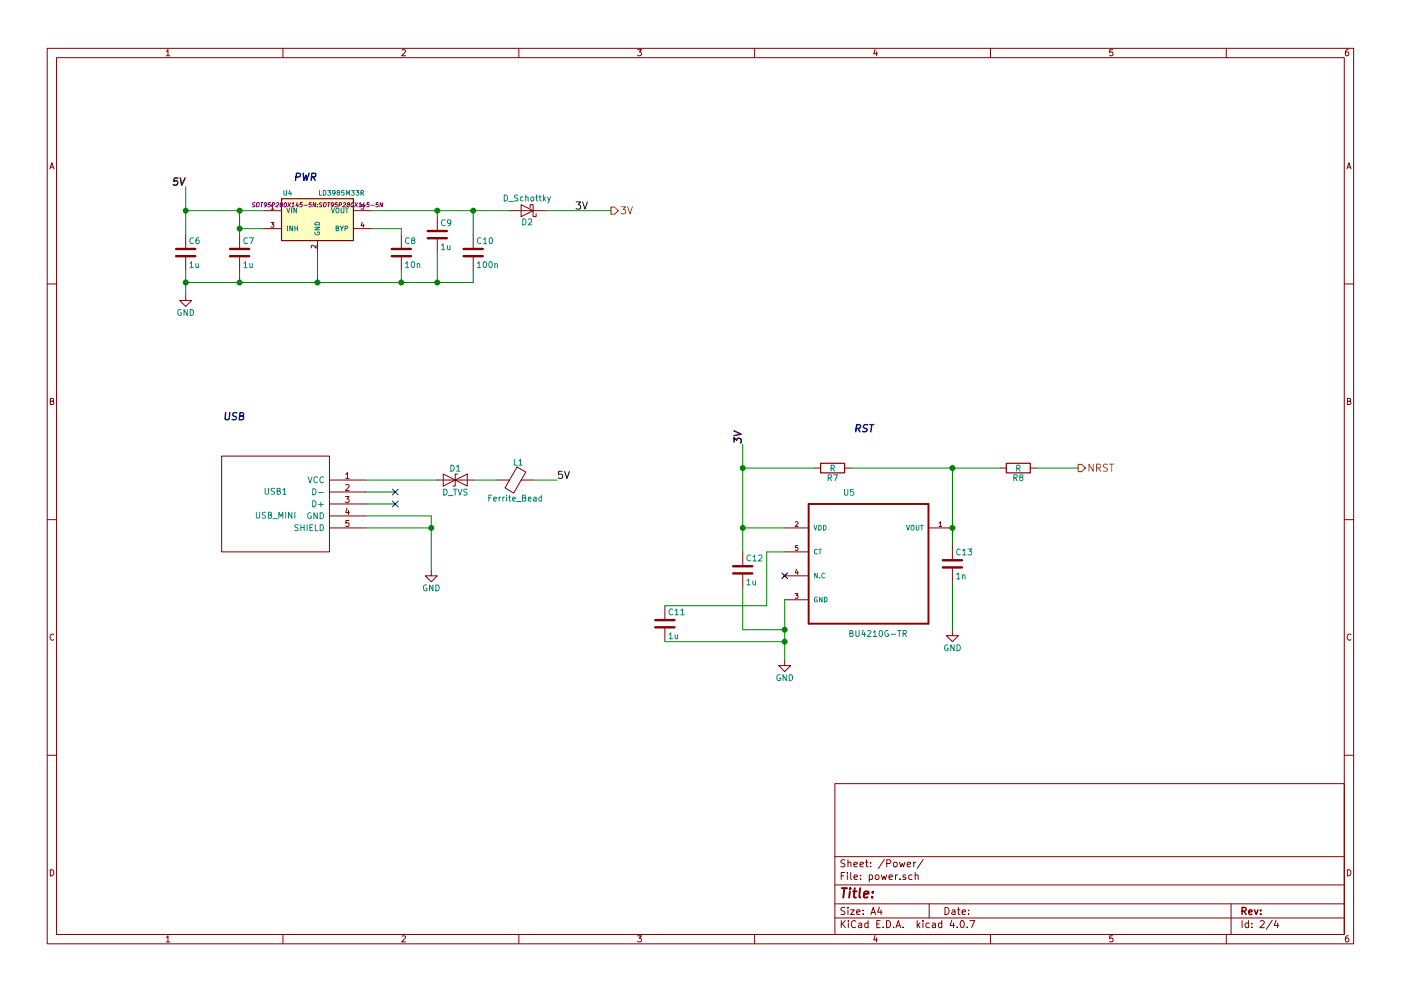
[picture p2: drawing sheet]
EESchema Schematic File Version 2
LIBS:prueba-rescue
LIBS:stm8
LIBS:stm32
LIBS:power
LIBS:device
LIBS:switches
LIBS:relays
LIBS:motors
LIBS:transistors
LIBS:conn
LIBS:linear
LIBS:regul
LIBS:74xx
LIBS:cmos4000
LIBS:adc-dac
LIBS:memory
LIBS:xilinx
LIBS:microcontrollers
LIBS:dsp
LIBS:microchip
LIBS:analog_switches
LIBS:motorola
LIBS:texas
LIBS:intel
LIBS:audio
LIBS:interface
LIBS:digital-audio
LIBS:philips
LIBS:display
LIBS:cypress
LIBS:siliconi
LIBS:opto
LIBS:atmel
LIBS:contrib
LIBS:valves
LIBS:rohm
LIBS:BU4210G-TR
LIBS:arduino
LIBS:nodemcu
LIBS:LIS3DH
LIBS:st_regul
LIBS:USB_MINI
LIBS:TFDU4101-TR3
LIBS:prueba-cache
EELAYER 25 0
EELAYER END
$Descr A4 11693 8268
encoding utf-8
Sheet 2 4
Title ""
Date ""
Rev ""
Comp ""
Comment1 ""
Comment2 ""
Comment3 ""
Comment4 ""
$EndDescr
$Comp
L LD3985M33R U4
U 1 1
P 2650 1800
F 0 "U4" H 2400 2000 40  0000 C CNN
F 1 "LD3985M33R" H 2850 2000 40  0000 C CNN
F 2 "SOT95P280X145-5N:SOT95P280X145-5N" H 2650 1900 35  0000 C CIN
F 3 "" H 2650 1800 60  0000 C CNN
	1    2650 1800
	1    0    0    -1  
$EndComp
$Comp
L D_Schottky D2
U 1 1
P 4400 1750
F 0 "D2" H 4400 1850 50  0000 C CNN
F 1 "D_Schottky" H 4400 1650 50  0000 C CNN
F 2 "Diodes_SMD:D_0603" H 4400 1750 50  0001 C CNN
F 3 "" H 4400 1750 50  0001 C CNN
	1    4400 1750
	-1   0    0    1   
$EndComp
$Comp
L C C9
U 1 1
P 3650 1950
F 0 "C9" H 3675 2050 50  0000 L CNN
F 1 "1u" H 3675 1850 50  0000 L CNN
F 2 "Capacitors_SMD:C_0201" H 3688 1800 50  0001 C CNN
F 3 "" H 3650 1950 50  0001 C CNN
	1    3650 1950
	1    0    0    -1  
$EndComp
$Comp
L C C8
U 1 1
P 3350 2100
F 0 "C8" H 3375 2200 50  0000 L CNN
F 1 "10n" H 3375 2000 50  0000 L CNN
F 2 "Capacitors_SMD:C_0201" H 3388 1950 50  0001 C CNN
F 3 "" H 3350 2100 50  0001 C CNN
	1    3350 2100
	1    0    0    -1  
$EndComp
$Comp
L C C10
U 1 1
P 3950 2100
F 0 "C10" H 3975 2200 50  0000 L CNN
F 1 "100n" H 3975 2000 50  0000 L CNN
F 2 "Capacitors_SMD:C_0201" H 3988 1950 50  0001 C CNN
F 3 "" H 3950 2100 50  0001 C CNN
	1    3950 2100
	1    0    0    -1  
$EndComp
$Comp
L C C7
U 1 1
P 2000 2100
F 0 "C7" H 2025 2200 50  0000 L CNN
F 1 "1u" H 2025 2000 50  0000 L CNN
F 2 "Capacitors_SMD:C_0201" H 2038 1950 50  0001 C CNN
F 3 "" H 2000 2100 50  0001 C CNN
	1    2000 2100
	1    0    0    -1  
$EndComp
$Comp
L C C6
U 1 1
P 1550 2100
F 0 "C6" H 1575 2200 50  0000 L CNN
F 1 "1u" H 1575 2000 50  0000 L CNN
F 2 "Capacitors_SMD:C_0201" H 1588 1950 50  0001 C CNN
F 3 "" H 1550 2100 50  0001 C CNN
	1    1550 2100
	1    0    0    -1  
$EndComp
$Comp
L GND-RESCUE-prueba-RESCUE-prueba #PWR016
U 1 1
P 1550 2450
F 0 "#PWR016" H 1550 2200 50  0001 C CNN
F 1 "GND" H 1550 2300 50  0000 C CNN
F 2 "" H 1550 2450 50  0001 C CNN
F 3 "" H 1550 2450 50  0001 C CNN
	1    1550 2450
	1    0    0    -1  
$EndComp
$Comp
L BU4210G-TR U5
U 1 1
P 7250 4600
F 0 "U5" H 7037 5070 50  0000 L BNN
F 1 "BU4210G-TR" H 7082 3891 50  0000 L BNN
F 2 "BU4210G-TR:SOT95P280X125-5N" H 7250 4600 50  0001 L BNN
F 3 "BU4210G-TR" H 7250 4600 50  0001 L BNN
F 4 "SSOP-5 Rohm" H 7250 4600 50  0001 L BNN "Field4"
F 5 "BU42 Series 1 V 70 mA Surface Mount CMOS Voltage Detector - SSOP-5" H 7250 4600 50  0001 L BNN "Field5"
F 6 "Rohm" H 7250 4600 50  0001 L BNN "Field6"
F 7 "0.33 USD" H 7250 4600 50  0001 L BNN "Field7"
F 8 "Good" H 7250 4600 50  0001 L BNN "Field8"
	1    7250 4600
	1    0    0    -1  
$EndComp
$Comp
L C C11
U 1 1
P 5550 5200
F 0 "C11" H 5575 5300 50  0000 L CNN
F 1 "1u" H 5575 5100 50  0000 L CNN
F 2 "Capacitors_SMD:C_0201" H 5588 5050 50  0001 C CNN
F 3 "" H 5550 5200 50  0001 C CNN
	1    5550 5200
	1    0    0    -1  
$EndComp
$Comp
L C C12
U 1 1
P 6200 4750
F 0 "C12" H 6225 4850 50  0000 L CNN
F 1 "1u" H 6225 4650 50  0000 L CNN
F 2 "Capacitors_SMD:C_0201" H 6238 4600 50  0001 C CNN
F 3 "" H 6200 4750 50  0001 C CNN
	1    6200 4750
	1    0    0    -1  
$EndComp
$Comp
L GND-RESCUE-prueba-RESCUE-prueba #PWR017
U 1 1
P 6550 5500
F 0 "#PWR017" H 6550 5250 50  0001 C CNN
F 1 "GND" H 6550 5350 50  0000 C CNN
F 2 "" H 6550 5500 50  0001 C CNN
F 3 "" H 6550 5500 50  0001 C CNN
	1    6550 5500
	1    0    0    -1  
$EndComp
$Comp
L R R7
U 1 1
P 6950 3900
F 0 "R7" V 7030 3900 50  0000 C CNN
F 1 "R" V 6950 3900 50  0000 C CNN
F 2 "Resistors_SMD:R_0201" V 6880 3900 50  0001 C CNN
F 3 "" H 6950 3900 50  0001 C CNN
	1    6950 3900
	0    1    1    0   
$EndComp
$Comp
L R R8
U 1 1
P 8500 3900
F 0 "R8" V 8580 3900 50  0000 C CNN
F 1 "R" V 8500 3900 50  0000 C CNN
F 2 "Resistors_SMD:R_0201" V 8430 3900 50  0001 C CNN
F 3 "" H 8500 3900 50  0001 C CNN
	1    8500 3900
	0    1    1    0   
$EndComp
NoConn ~ 6550 4800
$Comp
L GND-RESCUE-prueba-RESCUE-prueba #PWR018
U 1 1
P 3600 4750
F 0 "#PWR018" H 3600 4500 50  0001 C CNN
F 1 "GND" H 3600 4600 50  0000 C CNN
F 2 "" H 3600 4750 50  0001 C CNN
F 3 "" H 3600 4750 50  0001 C CNN
	1    3600 4750
	1    0    0    -1  
$EndComp
Text Notes 2650 1500 2    60   Italic 12
PWR\n
Text Notes 2050 3500 2    60   Italic 12
USB\n
Text Notes 7300 3600 2    60   Italic 12
RST\n
Text Label 1550 1550 2    60   Italic 12
5V
Text HLabel 5100 1750 2    60   Output ~ 0
3V
Text HLabel 9000 3900 2    60   Output ~ 0
NRST
Text Label 6200 3700 1    60   Italic 12
3V
Text Label 4800 1750 0    60   ~ 0
3V
$Comp
L USB_MINI USB1
U 1 1
P 2300 4200
F 0 "USB1" H 2300 4100 50  0000 C CNN
F 1 "USB_MINI" H 2300 4300 50  0000 C CNN
F 2 "ZX62D-B-5P8:HRS_ZX62D-B-5P8" H 2300 4200 50  0001 C CNN
F 3 "DOCUMENTATION" H 2300 4200 50  0001 C CNN
	1    2300 4200
	1    0    0    1   
$EndComp
Wire Wire Line
	3100 1900 3350 1900
Wire Wire Line
	3350 1900 3350 1950
Wire Wire Line
	3100 1750 4250 1750
Wire Wire Line
	3650 1750 3650 1800
Connection ~ 3650 1750
Wire Wire Line
	3950 1750 3950 1950
Connection ~ 3950 1750
Wire Wire Line
	3650 2350 3650 2100
Wire Wire Line
	1550 2350 3950 2350
Wire Wire Line
	3950 2350 3950 2250
Wire Wire Line
	3350 2350 3350 2250
Connection ~ 3650 2350
Wire Wire Line
	4550 1750 5100 1750
Wire Wire Line
	2650 2100 2650 2350
Connection ~ 3350 2350
Wire Wire Line
	1550 1750 2200 1750
Wire Wire Line
	2000 1750 2000 1950
Wire Wire Line
	2000 1900 2200 1900
Connection ~ 2000 1900
Wire Wire Line
	2000 2250 2000 2350
Connection ~ 2650 2350
Connection ~ 2000 1750
Wire Wire Line
	1550 2250 1550 2450
Connection ~ 2000 2350
Connection ~ 1550 2350
Connection ~ 1550 1750
Wire Wire Line
	6200 3700 6200 4600
Wire Wire Line
	6200 4400 6550 4400
Wire Wire Line
	6550 4600 6400 4600
Wire Wire Line
	6400 4600 6400 5050
Wire Wire Line
	6400 5050 5550 5050
Wire Wire Line
	6550 5000 6550 5500
Wire Wire Line
	5550 5350 6550 5350
Connection ~ 6550 5350
Wire Wire Line
	6200 4900 6200 5250
Wire Wire Line
	6200 5250 6550 5250
Connection ~ 6550 5250
Connection ~ 6200 4400
Wire Wire Line
	7950 3900 7950 4550
Connection ~ 6200 3900
Connection ~ 7950 3900
Wire Wire Line
	6200 3900 6800 3900
Wire Wire Line
	7100 3900 8350 3900
Wire Wire Line
	8650 3900 9000 3900
Wire Wire Line
	1550 1550 1550 1950
Wire Wire Line
	3050 4400 3600 4400
Wire Wire Line
	3050 4300 3600 4300
Wire Wire Line
	3050 4200 3300 4200
Wire Wire Line
	3050 4100 3300 4100
Wire Wire Line
	3050 4000 3650 4000
Wire Wire Line
	3600 4300 3600 4750
Connection ~ 3600 4400
Text Label 4650 4000 0    60   ~ 0
5V
NoConn ~ 3300 4100
NoConn ~ 3300 4200
$Comp
L Ferrite_Bead L1
U 1 1
P 4300 4000
F 0 "L1" V 4150 4025 50  0000 C CNN
F 1 "Ferrite_Bead" V 4450 4000 50  0000 C CNN
F 2 "0603-NO:0603-NO" V 4230 4000 50  0001 C CNN
F 3 "" H 4300 4000 50  0001 C CNN
	1    4300 4000
	0    1    1    0   
$EndComp
$Comp
L D_TVS D1
U 1 1
P 3800 4000
F 0 "D1" H 3800 4100 50  0000 C CNN
F 1 "D_TVS" H 3800 3900 50  0000 C CNN
F 2 "Diodes_SMD:D_0603" H 3800 4000 50  0001 C CNN
F 3 "" H 3800 4000 50  0001 C CNN
	1    3800 4000
	1    0    0    -1  
$EndComp
Wire Wire Line
	3950 4000 4150 4000
Wire Wire Line
	4450 4000 4650 4000
$Comp
L C C13
U 1 1
P 7950 4700
F 0 "C13" H 7975 4800 50  0000 L CNN
F 1 "1n" H 7975 4600 50  0000 L CNN
F 2 "Capacitors_SMD:C_0201" H 7988 4550 50  0001 C CNN
F 3 "" H 7950 4700 50  0001 C CNN
	1    7950 4700
	1    0    0    -1  
$EndComp
$Comp
L GND-RESCUE-prueba-RESCUE-prueba #PWR019
U 1 1
P 7950 5250
F 0 "#PWR019" H 7950 5000 50  0001 C CNN
F 1 "GND" H 7950 5100 50  0000 C CNN
F 2 "" H 7950 5250 50  0001 C CNN
F 3 "" H 7950 5250 50  0001 C CNN
	1    7950 5250
	1    0    0    -1  
$EndComp
Wire Wire Line
	7950 4850 7950 5250
Connection ~ 7950 4400
$EndSCHEMATC
